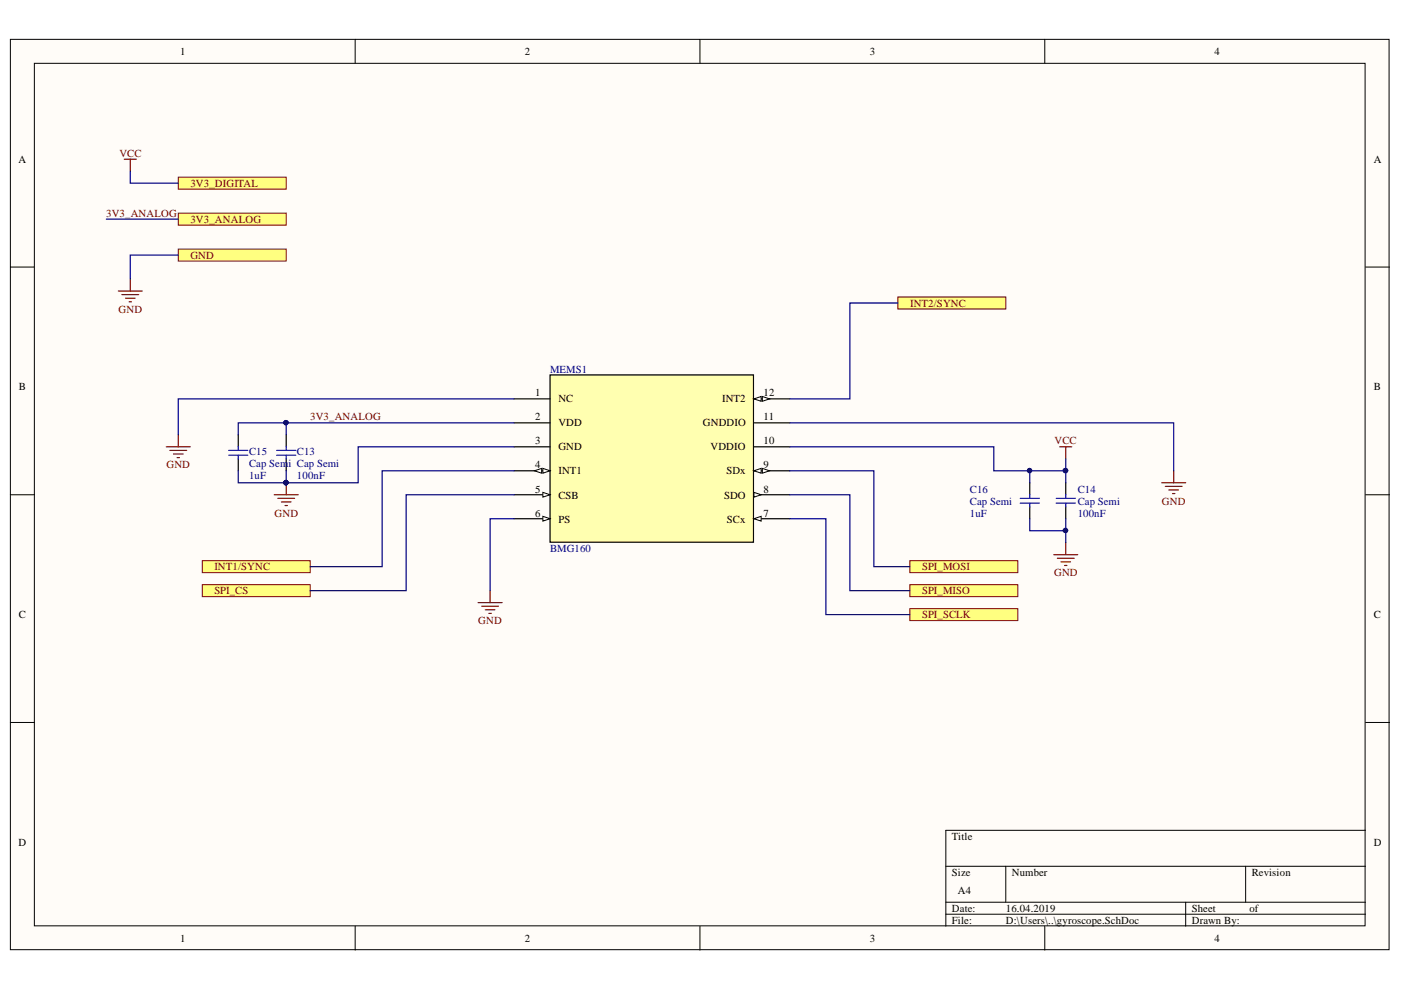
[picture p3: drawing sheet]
<svg xmlns="http://www.w3.org/2000/svg" width="297mm" height="210mm" viewBox="0 0 297 210" stroke-linecap="round" stroke-linejoin="round" font-family="sans-serif">
<g fill="#fffcf8" stroke="#000" stroke-width=".21">
<path d="M2.2 8.3h292.3v193.1h-292.3z"/>
<path d="M7.3 13.4h282.1v182.9h-282.1z"/>
</g>
<g fill="none" stroke="#000" stroke-width=".21">
<path d="M75.3 8.3v5.1M148.4 8.3v5.1M221.5 8.3v5.1M2.2 56.6h5.1M289.5 56.6h5.1M2.2 104.9h5.1M289.5 104.9h5.1M2.2 153.2h5.1M289.5 153.2h5.1M289.5 176h-89v20.4M75.3 196.4v5.1M148.4 196.4v5.1"/>
<path d="M200.5 183.7h89M200.5 191.3h89M200.5 193.8h89M213.2 183.7v7.6M221.5 196.4v5.1M251.4 191.3v5.1M264.1 183.7v7.6"/>
</g>
<path d="M116.6 79.5h43.1v35.5h-43.1z" fill="#ffffb0" stroke="#000" stroke-width=".26"/>
<path d="M109 84.6h7.6M109 89.7h7.6M109 94.7h7.6M109 110h7.6" fill="none" stroke="#000" stroke-width=".26"/>
<path d="M115.1 109.5l1.5 .5-1.5 .5z" fill="#fffcf8"/>
<path d="M115.1 109.5l1.5 .5-1.5 .5z" fill="none" stroke="#000" stroke-width=".21"/>
<path d="M109 99.8h7.6" fill="none" stroke="#000" stroke-width=".26"/>
<path d="M115.1 99.3l1.5 .5-1.5 .5z" fill="#fffcf8"/>
<path d="M115.1 99.3l1.5 .5-1.5 .5z" fill="none" stroke="#000" stroke-width=".21"/>
<path d="M113.3 99.8l1.5-.5v1z" fill="#fffcf8"/>
<path d="M113.3 99.8l1.5-.5v1z" fill="none" stroke="#000" stroke-width=".21"/>
<path d="M109 104.9h7.6" fill="none" stroke="#000" stroke-width=".26"/>
<path d="M115.1 104.4l1.5 .5-1.5 .5z" fill="#fffcf8"/>
<path d="M115.1 104.4l1.5 .5-1.5 .5z" fill="none" stroke="#000" stroke-width=".21"/>
<path d="M159.8 84.6h7.7" fill="none" stroke="#000" stroke-width=".26"/>
<path d="M159.8 84.6l1.6-.5v1z" fill="#fffcf8"/>
<path d="M159.8 84.6l1.6-.5v1z" fill="none" stroke="#000" stroke-width=".21"/>
<path d="M161.6 84.1l1.6 .5-1.6 .5z" fill="#fffcf8"/>
<path d="M161.6 84.1l1.6 .5-1.6 .5z" fill="none" stroke="#000" stroke-width=".21"/>
<path d="M159.8 110h7.7" fill="none" stroke="#000" stroke-width=".26"/>
<path d="M159.8 110l1.6-.5v1z" fill="#fffcf8"/>
<path d="M159.8 110l1.6-.5v1z" fill="none" stroke="#000" stroke-width=".21"/>
<path d="M159.8 104.9h7.7" fill="none" stroke="#000" stroke-width=".26"/>
<path d="M159.8 104.4l1.6 .5-1.6 .5z" fill="#fffcf8"/>
<path d="M159.8 104.4l1.6 .5-1.6 .5z" fill="none" stroke="#000" stroke-width=".21"/>
<path d="M159.8 99.8h7.7" fill="none" stroke="#000" stroke-width=".26"/>
<path d="M159.8 99.8l1.6-.5v1z" fill="#fffcf8"/>
<path d="M159.8 99.8l1.6-.5v1z" fill="none" stroke="#000" stroke-width=".21"/>
<path d="M161.6 99.3l1.6 .5-1.6 .5z" fill="#fffcf8"/>
<path d="M161.6 99.3l1.6 .5-1.6 .5z" fill="none" stroke="#000" stroke-width=".21"/>
<path d="M159.8 94.7h7.7M159.8 89.7h7.7" fill="none" stroke="#000" stroke-width=".26"/>
<path d="M26.4 33.8h2.5M27.6 33.8v2.5M27.6 59.2v2.5M25.1 61.7h5.1M25.8 62.5h3.6M26.6 63.2h2M27.4 64h.5" fill="none" stroke="#800000" stroke-width=".26"/>
<g fill="#ffff80" stroke="#800000" stroke-width=".21">
<path d="M37.8 37.6h22.9v2.5h-22.9z" fill-rule="evenodd"/>
<path d="M37.8 52.8h22.9v2.6h-22.9z" fill-rule="evenodd"/>
<path d="M37.8 45.2h22.9v2.5h-22.9z" fill-rule="evenodd"/>
</g>
<path d="M60.7 92.2v2.5M60.7 97.3v2.5M226 102.4v2.5M226 107.4v2.6" fill="none" stroke="#000" stroke-width=".26"/>
<path d="M58.6 95.5h4.1M58.6 96.5h4.1M60.7 94.7v.8M60.7 96.5v.8M223.9 105.7h4.1M223.9 106.7h4.1M226 104.9v.8M226 106.7v.7" fill="none" stroke="#00f" stroke-width=".26"/>
<path d="M224.7 94.7h2.5M226 94.7v2.6M58.1 104.9h5.1M58.9 105.7h3.6M59.7 106.4h2M60.4 107.2h.5M60.7 102.4v2.5M223.4 117.6h5.1M224.2 118.4h3.5M224.9 119.1h2.1M225.7 119.9h.5M226 115.1v2.5" fill="none" stroke="#800000" stroke-width=".26"/>
<circle cx="60.6" cy="102.3" r=".47" fill="#000080" stroke="#000080" stroke-width=".21"/>
<path d="M42.9 124h22.9v2.5h-22.9z" fill-rule="evenodd" fill="#ffff80" stroke="#800000" stroke-width=".21"/>
<path d="M101.4 127.8h5.1M102.1 128.5h3.6M102.9 129.3h2M103.7 130.1h.5M103.9 125.2v2.6" fill="none" stroke="#800000" stroke-width=".26"/>
<g fill="#ffff80" stroke="#800000" stroke-width=".21">
<path d="M42.9 118.9h22.9v2.5h-22.9z" fill-rule="evenodd"/>
<path d="M190.4 63h22.8v2.5h-22.8z" fill-rule="evenodd"/>
</g>
<path d="M248.8 99.8v2.6M246.3 102.4h5.1M247.1 103.1h3.5M247.8 103.9h2.1M248.6 104.6h.5" fill="none" stroke="#800000" stroke-width=".26"/>
<g fill="#ffff80" stroke="#800000" stroke-width=".21">
<path d="M192.9 118.9h22.9v2.5h-22.9z" fill-rule="evenodd"/>
<path d="M192.9 124h22.9v2.5h-22.9z" fill-rule="evenodd"/>
<path d="M192.9 129h22.9v2.6h-22.9z" fill-rule="evenodd"/>
</g>
<path d="M50.5 92.2v2.5M50.5 97.3v2.5M218.3 102.4v2.5M218.3 107.4v2.6" fill="none" stroke="#000" stroke-width=".26"/>
<path d="M48.5 95.5h4M48.5 96.5h4M50.5 94.7v.8M50.5 96.5v.8M216.3 105.7h4.1M216.3 106.7h4.1M218.3 104.9v.8M218.3 106.7v.7" fill="none" stroke="#00f" stroke-width=".26"/>
<g fill="none" stroke="#000080" stroke-width=".26">
<path d="M27.6 36.3v2.5h10.2M22.5 46.5h15.3M37.8 54.1h-10.2v5.1M190.4 64.2h-10.2v20.4h-12.7M50.5 99.8v2.6h10.2M60.7 89.7h-10.2v2.5M60.7 99.8v2.6M109 94.7h-33.1v7.7h-15.2M109 99.8h-28v20.3h-15.2M109 89.7h-48.3v2.5M109 84.6h-71.2v7.6M167.5 99.8h17.8v20.3h7.6"/>
<path d="M167.5 89.7h81.3v10.1M167.5 94.7h43.2v5.1h7.6v2.6M218.3 99.8h7.7M226 97.3v5.1M109 104.9h-22.9v20.3h-20.3M109 110h-5.1v15.2M167.5 104.9h12.7v20.3h12.7M167.5 110h7.6v20.3h17.8M218.3 110v2.5h7.7M226 110v5.1"/>
</g>
<g fill="#000080" stroke="#000080" stroke-width=".21">
<circle cx="60.6" cy="102.3" r=".47"/>
<circle cx="225.9" cy="99.8" r=".46"/>
<circle cx="60.6" cy="89.6" r=".46"/>
<circle cx="218.3" cy="99.8" r=".46"/>
<circle cx="225.9" cy="112.5" r=".46"/>
</g>
<path d="M35.3 94.7h5M36 95.5h3.6M36.8 96.3h2M37.5 97h.6M37.8 92.2v2.5" fill="none" stroke="#800000" stroke-width=".26"/>
<g font-size="2.3">
<text x="38.2" y="11.7">1</text>
<text x="111.3" y="11.7">2</text>
<text x="184.4" y="11.7">3</text>
<text x="257.5" y="11.7">4</text>
<text x="3.9" y="34.5">A</text>
<text x="291.3" y="34.5">A</text>
<text x="4" y="82.8">B</text>
<text x="291.3" y="82.8">B</text>
<text x="113.5" y="84.1">1</text>
<text x="113.5" y="89.1">2</text>
<text x="118.4" y="85.3">NC</text>
<text x="153.1" y="85.3">INT2</text>
<text x="161.9" y="84.1">12</text>
<text x="161.9" y="89.1">11</text>
<text x="113.5" y="94.2">3</text>
<text x="118.4" y="90.4">VDD</text>
<text x="118.4" y="95.5">GND</text>
<text x="149" y="90.4">GNDDIO</text>
<text x="150.6" y="95.5">VDDIO</text>
<text x="161.9" y="94.2">10</text>
<text x="113.5" y="99.3">4</text>
<text x="118.4" y="100.6">INT1</text>
<text x="154" y="100.6">SDx</text>
<text x="161.9" y="99.3">9</text>
<text x="113.5" y="104.4">5</text>
<text x="118.4" y="105.7">CSB</text>
<text x="153.5" y="105.7">SDO</text>
<text x="161.9" y="104.4">8</text>
<text x="113.5" y="109.5">6</text>
<text x="118.4" y="110.8">PS</text>
<text x="154.1" y="110.8">SCx</text>
<text x="161.9" y="109.5">7</text>
<text x="4" y="131.1">C</text>
<text x="291.3" y="131.1">C</text>
<text x="3.9" y="179.4">D</text>
<text x="201.8" y="178.1">Title</text>
<text x="291.3" y="179.4">D</text>
<text x="201.8" y="185.7">Size</text>
<text x="214.5" y="185.7">Number</text>
<text x="265.4" y="185.7">Revision</text>
<text x="203.1" y="189.5">A4</text>
<text x="201.8" y="193.3">Date:</text>
<text x="201.8" y="195.9">File:</text>
<text x="213.3" y="193.3">16.04.2019</text>
<text x="213.3" y="195.9">D:\Users\..\gyroscope.SchDoc</text>
<text x="252.7" y="193.3">Sheet</text>
<text x="252.7" y="195.9">Drawn By:</text>
<text x="264.9" y="193.3">of</text>
<text x="38.2" y="199.7">1</text>
<text x="111.3" y="199.7">2</text>
<text x="184.4" y="199.7">3</text>
<text x="257.5" y="199.7">4</text>
</g>
<g font-size="2.3" fill="#800000">
<text x="25.3" y="33.2">VCC</text>
<text x="40.4" y="39.6">3V3_DIGITAL</text>
<text x="22.5" y="46">3V3_ANALOG</text>
<text x="40.4" y="47.3">3V3_ANALOG</text>
<text x="40.4" y="54.9">GND</text>
<text x="192.9" y="65">INT2/SYNC</text>
<text x="25.1" y="66.3">GND</text>
<text x="65.8" y="89.1">3V3_ANALOG</text>
<text x="223.6" y="94.2">VCC</text>
<text x="35.3" y="99.3">GND</text>
<text x="246.3" y="107">GND</text>
<text x="58.2" y="109.5">GND</text>
<text x="45.4" y="120.9">INT1/SYNC</text>
<text x="195.5" y="120.9">SPI_MOSI</text>
<text x="223.5" y="122.2">GND</text>
<text x="45.4" y="126">SPI_CS</text>
<text x="195.5" y="126">SPI_MISO</text>
<text x="195.5" y="131.1">SPI_SCLK</text>
<text x="101.4" y="132.4">GND</text>
</g>
<g font-size="2.3" fill="#000080">
<text x="116.6" y="79">MEMS1</text>
<text x="52.8" y="101.6">1uF</text>
<text x="52.8" y="96.5">C15</text>
<text x="52.8" y="99">Cap Semi Cap Semi</text>
<text x="63" y="101.6">100nF</text>
<text x="63" y="96.5">C13</text>
<text x="205.6" y="104.4">C16</text>
<text x="205.6" y="107">Cap Semi</text>
<text x="228.5" y="104.4">C14</text>
<text x="228.5" y="107">Cap Semi</text>
<text x="205.6" y="109.5">1uF</text>
<text x="228.5" y="109.5">100nF</text>
<text x="116.6" y="117.1">BMG160</text>
</g>
</svg>
